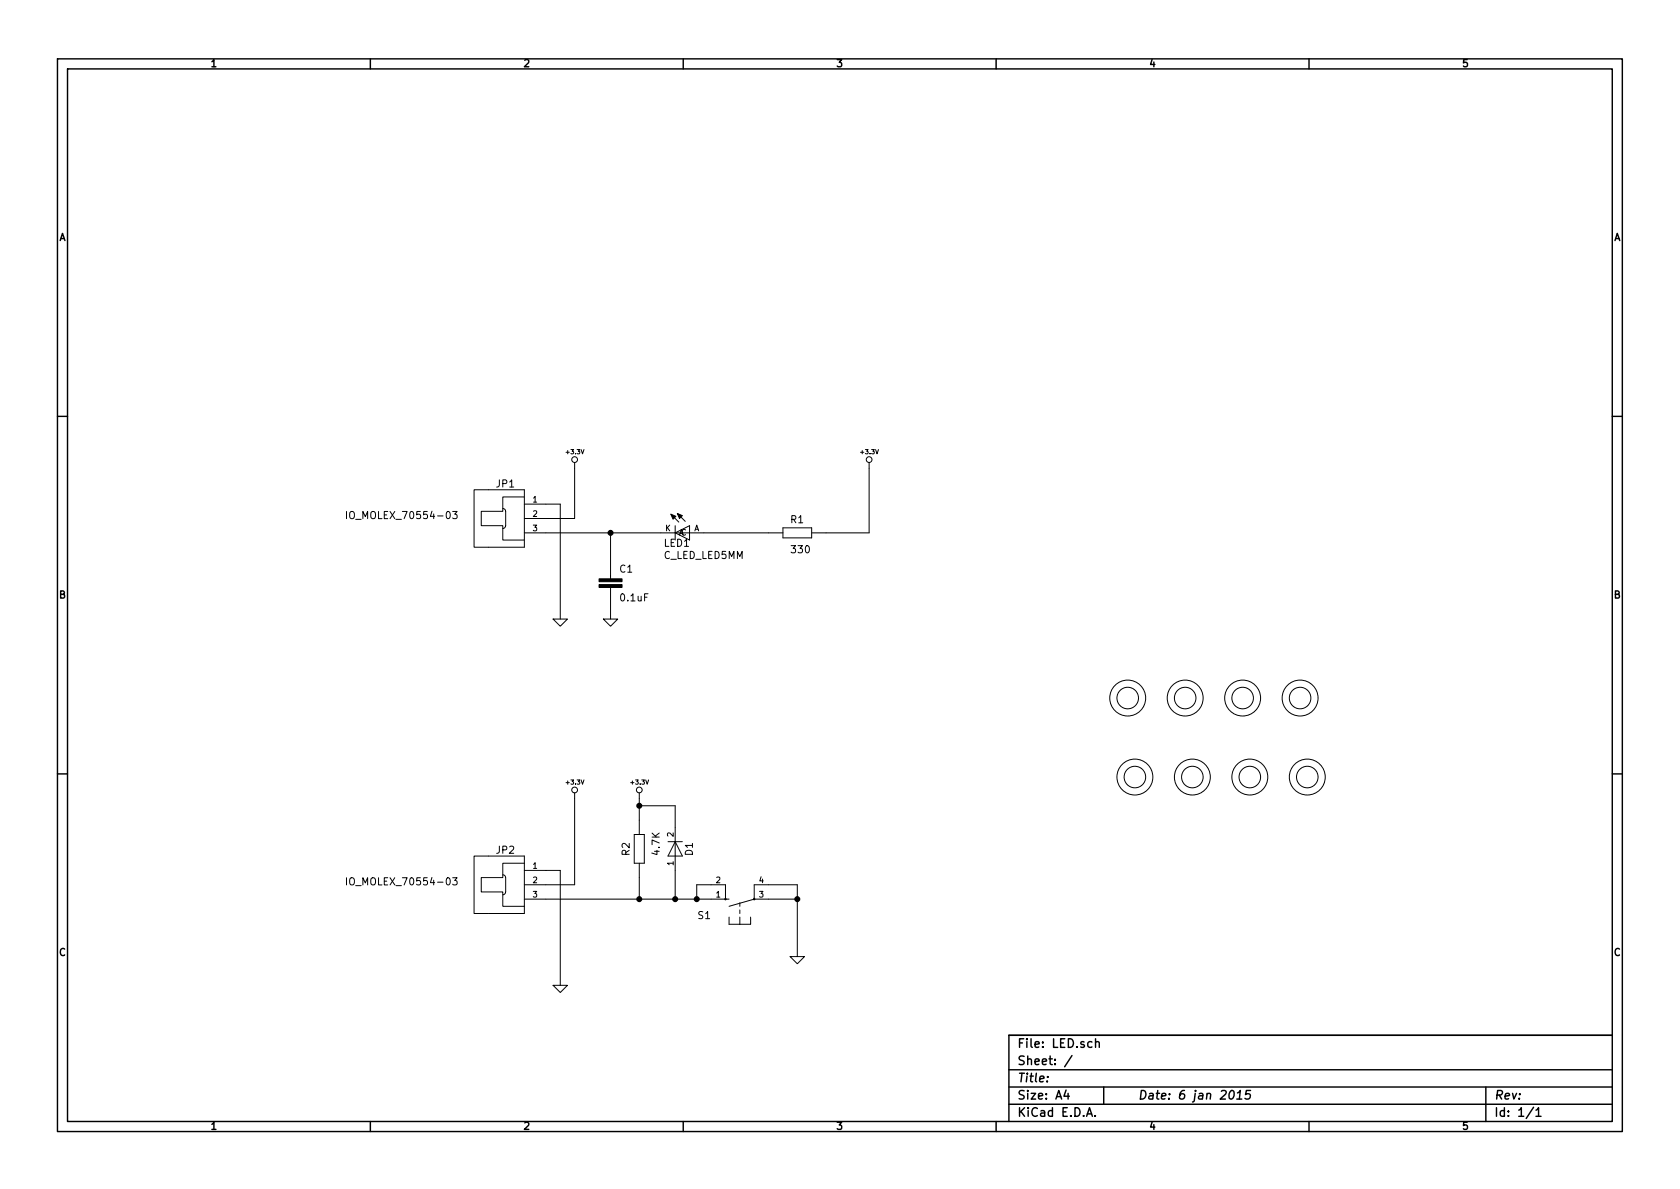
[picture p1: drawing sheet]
<svg xmlns="http://www.w3.org/2000/svg" width="297mm" height="210mm" viewBox="0 0 297 210" stroke-linecap="round" stroke-linejoin="round" font-family="sans-serif">
<g fill="none" stroke="#000" stroke-width=".25">
<path d="M10.2 10.4h276.6v189.7h-276.6zM11.9 12.2h273.2v186.1h-273.2zM65.5 10.4v1.8M120.8 10.4v1.8M176.1 10.4v1.8M231.4 10.4v1.8M10.2 73.6h1.7M285.1 73.6h1.7M10.2 136.8h1.7M285.1 136.8h1.7M65.5 198.3v1.8M120.8 198.3v1.8"/>
<path d="M176.1 198.3v1.8M178.4 189.2h106.7M178.4 195.3h106.7M178.4 192.2h106.7M185.2 190.4v.1M188.5 192.8l-.4 1h1M188.8 193.3v1.1M189.5 186.7l-1.3 1.9M192.1 197.4l.5-1.5 .5 1.5M192.3 197h.7M193.6 197.3v.1M193.7 184.3h.1a.36 .36 0 0 1 .6 .1v.8"/>
<path d="M193.7 183.7v1.5M195.1 192.2v3.1M217.6 193l.3-.2a.88 .88 0 0 1-.3 1.6l-.3-.3a1.19 1.19 0 0 1 .3-1.1zM218.7 194.4h.9M218.8 193.3l.5-.5-.2 1.6M221.1 192.8h-.7l-.2 .8 .2-.2 .6 .1 .1 .2-.2 .5-.2 .2-.6-.2M231.4 198.3v1.8M262.7 192.2v6.1M271.1 195.8l-1.3 2M271.6 196.3l.4-.4v1.5M271.6 197.4h.9M285.1 183.1h-106.7v15.2"/>
</g>
<g fill="none" stroke="#000" stroke-width=".18">
<path d="M61.3 90.4v1.3M80 90.4h.8l-.4 .5 .4 .2v.5l-.2 .1-.6-.1M83.8 86.6h8.9v10.2h-8.9zM88.9 89.9a.48 .48 0 0 1 .5 .5v2.6a.48 .48 0 0 1-.5 .5M92.7 87.9h-3.8v2.5h-3.8v2.6h3.8v2.5h3.8M92.7 89.1h6.4v20.4M92.7 94.2h45.7M101.6 81.8v9.9h-8.9M107.9 94.2v8.2M118.6 90.9l1.4 1.4M119.4 93v2.5M119.4 94.2l2.5-1.2v2.5z"/>
<path d="M119.8 90.8l1.4 1.4M138.4 93.3h5.1v1.8h-5.1zM153.7 81.8v12.4h-10.2M97.8 109.5h2.5l-1.2 1.2zM106.7 109.5h2.5l-1.3 1.2zM107.9 103.9v5.6M61.3 155.2v1.3M80 155.2h.8l-.4 .5 .4 .1v.6l-.2 .1-.6-.1M83.8 151.4h8.9v10.1h-8.9zM88.9 154.7a.48 .48 0 0 1 .5 .5v2.6a.48 .48 0 0 1-.5 .4M92.7 152.6h-3.8v2.6h-3.8v2.5h3.8v2.6h3.8M92.7 153.9h6.4v20.3"/>
<path d="M92.7 159h36.2M101.6 140.2v16.3h-8.9M112.1 147.6h1.8v5h-1.8zM113 140.2v7.4M113 152.6v6.4M113 142.5h6.4v6.3M118.1 148.8h2.5M119.4 148.8v2.6zM119.4 148.8l1.2 2.6h-2.5zM119.4 151.4v7.6M123.2 159v-2.5h5.1v2.5M130.8 159.6v.7"/>
<path d="M133.3 159v-2.5h7.7v12.7M133.3 159h7.7M133.3 159l-4.4 1.3M97.8 174.2h2.5l-1.2 1.3zM128.9 162.2v1.2h3.8v-1.2M130.8 160.9v.6M130.8 162.2v1.2M139.7 169.2h2.5l-1.2 1.2z"/>
<circle cx="101.6" cy="81.3" r=".51"/>
<circle cx="153.7" cy="81.3" r=".51"/>
<circle cx="101.6" cy="139.7" r=".51"/>
<circle cx="113" cy="139.7" r=".51"/>
<circle cx="199.4" cy="123.4" r="1.9"/>
<circle cx="199.4" cy="123.4" r="3.2"/>
<circle cx="200.7" cy="137.4" r="1.9"/>
<circle cx="200.7" cy="137.4" r="3.2"/>
<circle cx="209.5" cy="123.4" r="1.9"/>
<circle cx="209.5" cy="123.4" r="3.2"/>
<circle cx="210.8" cy="137.4" r="1.9"/>
<circle cx="210.8" cy="137.4" r="3.2"/>
<circle cx="219.7" cy="123.4" r="1.9"/>
<circle cx="219.7" cy="123.4" r="3.2"/>
<circle cx="221" cy="137.4" r="1.9"/>
<circle cx="221" cy="137.4" r="3.2"/>
<circle cx="229.9" cy="123.4" r="1.9"/>
<circle cx="229.9" cy="123.4" r="3.2"/>
<circle cx="231.1" cy="137.4" r="1.9"/>
<circle cx="231.1" cy="137.4" r="3.2"/>
</g>
<g fill="#000" stroke="#000" stroke-width=".18">
<path d="M118.6 90.9l.9 .4-.5 .5zM119.8 90.8l.8 .4-.5 .5zM105.9 103.4h4.1v.5h-4.1zM105.9 102.4h4.1v.5h-4.1z"/>
<circle cx="128.3" cy="159" r=".13"/>
<circle cx="133.3" cy="159" r=".13"/>
</g>
<g fill="#000" stroke="#000" stroke-width=".25">
<circle cx="107.9" cy="94.2" r=".41"/>
<circle cx="113" cy="142.5" r=".41"/>
<circle cx="113" cy="159" r=".41"/>
<circle cx="119.4" cy="159" r=".41"/>
<circle cx="123.2" cy="159" r=".41"/>
<circle cx="141" cy="159" r=".41"/>
</g>
<g font-size="2.1">
<text x="179.9" y="185.4">File: LED.sch</text>
<text x="179.9" y="191.5">Title:</text>
<text x="179.9" y="188.4">Sheet: /</text>
<text x="179.9" y="197.6">KiCad E.D.A.</text>
<text x="179.9" y="194.5">Size: A4</text>
<text x="201.2" y="194.5">Date: 6 jan 2015</text>
<text x="264.2" y="194.5">Rev:</text>
<text x="264.2" y="197.6">Id: 1/1</text>
</g>
<g font-size="1.8">
<text x="37.3" y="11.9">1</text>
<text x="92.7" y="11.9">2</text>
<text x="148" y="11.9">3</text>
<text x="203.3" y="11.9">4</text>
<text x="258.6" y="11.9">5</text>
<text x="10.4" y="42.7">A</text>
<text x="285.3" y="42.7">A</text>
<text x="87.8" y="86.3">JP1</text>
<text x="62.2" y="91.8">IO_MOLEX_70554-03</text>
<text x="139.8" y="92.6">R1</text>
<text x="109.6" y="101.3">C1</text>
<text x="117.3" y="98.9">C_LED_LED5MM</text>
<text x="117.4" y="96.7">LED1</text>
<text x="140.1" y="97.9">330</text>
<text x="10.4" y="105.9">B</text>
<text x="109.8" y="106.4">0.1uF</text>
<text x="285.3" y="105.9">B</text>
<text x="87.8" y="151">JP2</text>
<text x="111.4" y="151.3" transform="rotate(-90 111.4 151.3)">R2</text>
<text x="116.7" y="151.1" transform="rotate(-90 116.7 151.1)">4.7K</text>
<text x="122.6" y="151.3" transform="rotate(-90 122.6 151.3)">D1</text>
<text x="62.2" y="156.6">IO_MOLEX_70554-03</text>
<text x="123.4" y="162.6">S1</text>
<text x="10.4" y="169.1">C</text>
<text x="285.3" y="169.1">C</text>
<text x="37.3" y="199.8">1</text>
<text x="92.7" y="199.8">2</text>
<text x="148" y="199.8">3</text>
<text x="203.3" y="199.8">4</text>
<text x="258.6" y="199.8">5</text>
</g>
<g font-size="1.4">
<text x="94.2" y="88.9">1</text>
<text x="94.2" y="91.4">2</text>
<text x="94.2" y="94">3</text>
<text x="117.6" y="94">K</text>
<text x="119.9" y="94.7">AC</text>
<text x="122.7" y="94">A</text>
<text x="119.1" y="147.9" transform="rotate(-90 119.1 147.9)">2</text>
<text x="94.2" y="153.7">1</text>
<text x="119.1" y="153" transform="rotate(-90 119.1 153)">1</text>
<text x="94.2" y="156.2">2</text>
<text x="94.2" y="158.7">3</text>
<text x="126.6" y="158.7">1</text>
<text x="126.6" y="156.2">2</text>
<text x="134.2" y="158.7">3</text>
<text x="134.2" y="156.2">4</text>
</g>
<g font-size="1.1">
<text x="100.2" y="80.3">+3.3V</text>
<text x="152.3" y="80.3">+3.3V</text>
<text x="100.2" y="138.8">+3.3V</text>
<text x="111.6" y="138.8">+3.3V</text>
</g>
</svg>
